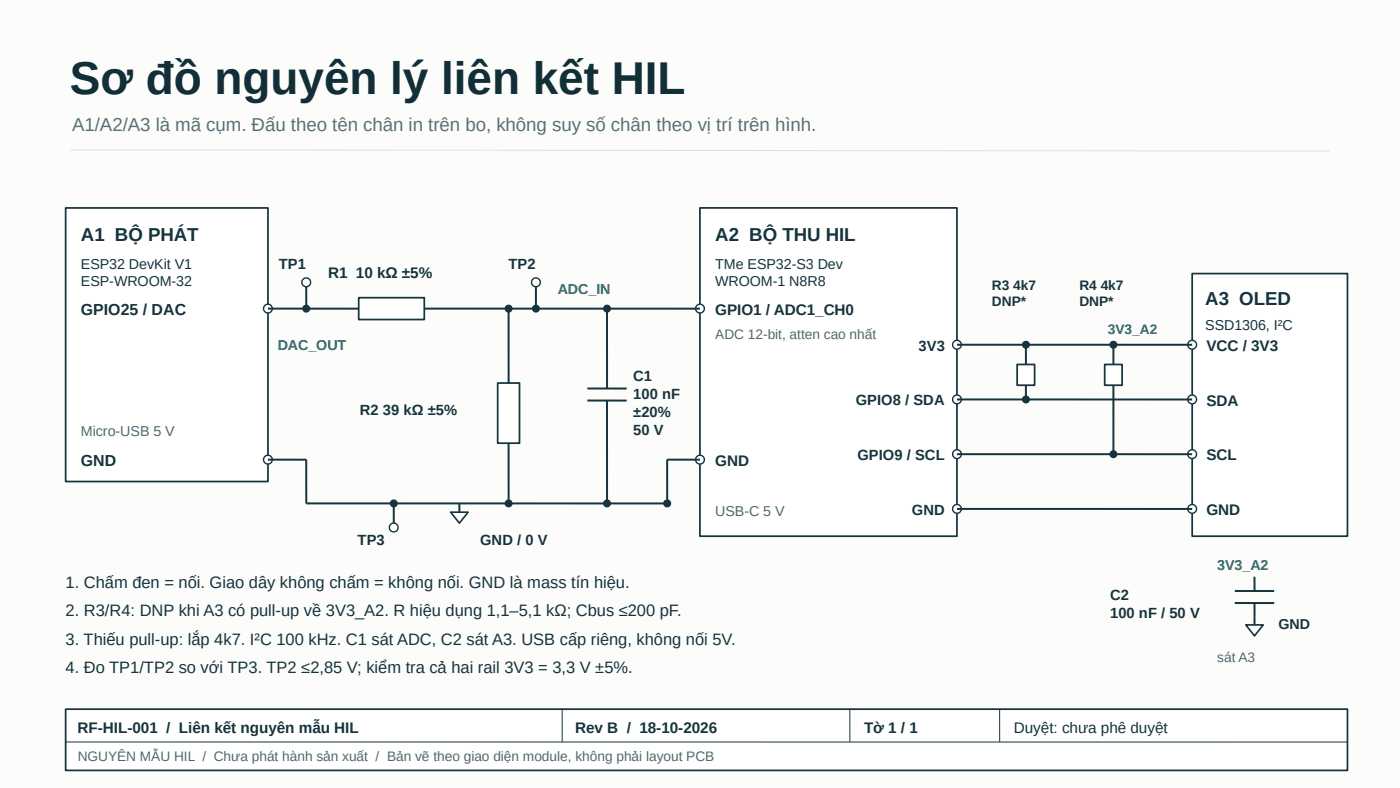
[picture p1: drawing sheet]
<svg xmlns="http://www.w3.org/2000/svg" width="339mm" height="190mm" viewBox="0 0 339 190" stroke-linecap="round" stroke-linejoin="round" font-family="sans-serif">
<path d="M0 0h338.7v190.5h-338.7z" fill-rule="evenodd" fill="#fcfdfb"/>
<path d="M16.9 36.2l304.8 .3" fill="none" stroke="#dce6e1" stroke-width=".26"/>
<path d="M15.9 50.3h48.9v66.1h-48.9z" fill-rule="evenodd" fill="#fff"/>
<path d="M15.9 50.3h48.9v66.1h-48.9z" fill="none" stroke="#16343d" stroke-width=".42"/>
<circle cx="64.8" cy="74.6" r="1.06" fill="#fff"/>
<circle cx="64.8" cy="74.6" r="1.06" fill="none" stroke="#16343d" stroke-width=".34"/>
<circle cx="64.8" cy="111.1" r="1.06" fill="#fff"/>
<circle cx="64.8" cy="111.1" r="1.06" fill="none" stroke="#16343d" stroke-width=".34"/>
<path d="M169.3 50.3h62.2v79.3h-62.2z" fill-rule="evenodd" fill="#fff"/>
<path d="M169.3 50.3h62.2v79.3h-62.2z" fill="none" stroke="#16343d" stroke-width=".42"/>
<circle cx="169.3" cy="74.6" r="1.06" fill="#fff"/>
<circle cx="169.3" cy="74.6" r="1.06" fill="none" stroke="#16343d" stroke-width=".34"/>
<circle cx="169.3" cy="111.1" r="1.06" fill="#fff"/>
<circle cx="169.3" cy="111.1" r="1.06" fill="none" stroke="#16343d" stroke-width=".34"/>
<circle cx="231.5" cy="83.3" r="1.06" fill="#fff"/>
<circle cx="231.5" cy="83.3" r="1.06" fill="none" stroke="#16343d" stroke-width=".34"/>
<circle cx="231.5" cy="96.6" r="1.06" fill="#fff"/>
<circle cx="231.5" cy="96.6" r="1.06" fill="none" stroke="#16343d" stroke-width=".34"/>
<circle cx="231.5" cy="109.8" r="1.06" fill="#fff"/>
<circle cx="231.5" cy="109.8" r="1.06" fill="none" stroke="#16343d" stroke-width=".34"/>
<circle cx="231.5" cy="123" r="1.06" fill="#fff"/>
<circle cx="231.5" cy="123" r="1.06" fill="none" stroke="#16343d" stroke-width=".34"/>
<path d="M288.4 66.1h37.6v63.5h-37.6z" fill-rule="evenodd" fill="#fff"/>
<path d="M288.4 66.1h37.6v63.5h-37.6z" fill="none" stroke="#16343d" stroke-width=".42"/>
<circle cx="288.4" cy="83.3" r="1.06" fill="#fff"/>
<circle cx="288.4" cy="83.3" r="1.06" fill="none" stroke="#16343d" stroke-width=".34"/>
<circle cx="288.4" cy="96.6" r="1.06" fill="#fff"/>
<circle cx="288.4" cy="96.6" r="1.06" fill="none" stroke="#16343d" stroke-width=".34"/>
<circle cx="288.4" cy="109.8" r="1.06" fill="#fff"/>
<circle cx="288.4" cy="109.8" r="1.06" fill="none" stroke="#16343d" stroke-width=".34"/>
<circle cx="288.4" cy="123" r="1.06" fill="#fff"/>
<circle cx="288.4" cy="123" r="1.06" fill="none" stroke="#16343d" stroke-width=".34"/>
<path d="M64.8 74.6h22" fill="none" stroke="#16343d" stroke-width=".48"/>
<path d="M86.8 72h15.8v5.2h-15.8z" fill-rule="evenodd" fill="#fff"/>
<path d="M86.8 72h15.8v5.2h-15.8z" fill="none" stroke="#16343d" stroke-width=".42"/>
<path d="M102.6 74.6h66.7M123 74.6v18" fill="none" stroke="#16343d" stroke-width=".48"/>
<path d="M120.4 92.6h5.3v14.5h-5.3z" fill-rule="evenodd" fill="#fff"/>
<path d="M120.4 92.6h5.3v14.5h-5.3z" fill="none" stroke="#16343d" stroke-width=".42"/>
<path d="M146.8 74.6l.1 19.3M142.1 93.9h9.5M142.1 96.8h9.5M146.8 96.8l.1 24.9M64.8 111.1h9.3M74.1 111.1v10.6h87.3M123 107.1v14.6M169.3 111.1h-7.9v10.6" fill="none" stroke="#16343d" stroke-width=".48"/>
<circle cx="123" cy="74.6" r=".8" fill="#16343d"/>
<circle cx="123" cy="74.6" r=".8" fill="none" stroke="#16343d" stroke-width=".34"/>
<circle cx="146.8" cy="74.6" r=".8" fill="#16343d"/>
<circle cx="146.8" cy="74.6" r=".8" fill="none" stroke="#16343d" stroke-width=".34"/>
<circle cx="123" cy="121.7" r=".8" fill="#16343d"/>
<circle cx="123" cy="121.7" r=".8" fill="none" stroke="#16343d" stroke-width=".34"/>
<circle cx="146.8" cy="121.7" r=".8" fill="#16343d"/>
<circle cx="146.8" cy="121.7" r=".8" fill="none" stroke="#16343d" stroke-width=".34"/>
<circle cx="161.4" cy="121.7" r=".8" fill="#16343d"/>
<circle cx="161.4" cy="121.7" r=".8" fill="none" stroke="#16343d" stroke-width=".34"/>
<path d="M74.1 69.3v5.3" fill="none" stroke="#16343d" stroke-width=".48"/>
<circle cx="74.1" cy="68.2" r="1.06" fill="#fff"/>
<circle cx="74.1" cy="68.2" r="1.06" fill="none" stroke="#16343d" stroke-width=".34"/>
<circle cx="74.1" cy="74.6" r=".8" fill="#16343d"/>
<circle cx="74.1" cy="74.6" r=".8" fill="none" stroke="#16343d" stroke-width=".34"/>
<path d="M129.6 69.3l.1 5.3" fill="none" stroke="#16343d" stroke-width=".48"/>
<circle cx="129.6" cy="68.2" r="1.06" fill="#fff"/>
<circle cx="129.6" cy="68.2" r="1.06" fill="none" stroke="#16343d" stroke-width=".34"/>
<circle cx="129.6" cy="74.6" r=".8" fill="#16343d"/>
<circle cx="129.6" cy="74.6" r=".8" fill="none" stroke="#16343d" stroke-width=".34"/>
<path d="M95.2 121.7l.1 4.8" fill="none" stroke="#16343d" stroke-width=".48"/>
<circle cx="95.2" cy="127.5" r="1.06" fill="#fff"/>
<circle cx="95.2" cy="127.5" r="1.06" fill="none" stroke="#16343d" stroke-width=".34"/>
<circle cx="95.3" cy="121.7" r=".8" fill="#16343d"/>
<circle cx="95.3" cy="121.7" r=".8" fill="none" stroke="#16343d" stroke-width=".34"/>
<path d="M231.5 83.3l56.9 .1M231.5 96.6h56.9M248.2 83.3v4.8M231.5 109.8h56.9M111.1 121.7v2.1M231.5 123h56.9" fill="none" stroke="#16343d" stroke-width=".48"/>
<path d="M109 123.8h4.2l-2.1 2.7z" fill="none" stroke="#16343d" stroke-width=".4"/>
<path d="M246.1 88.1h4.2v5h-4.2z" fill-rule="evenodd" fill="#fff"/>
<path d="M246.1 88.1h4.2v5h-4.2z" fill="none" stroke="#16343d" stroke-width=".42"/>
<path d="M248.2 93.1v3.5" fill="none" stroke="#16343d" stroke-width=".48"/>
<circle cx="248.2" cy="83.3" r=".8" fill="#16343d"/>
<circle cx="248.2" cy="83.3" r=".8" fill="none" stroke="#16343d" stroke-width=".34"/>
<circle cx="248.2" cy="96.6" r=".8" fill="#16343d"/>
<circle cx="248.2" cy="96.6" r=".8" fill="none" stroke="#16343d" stroke-width=".34"/>
<path d="M269.3 83.3l.1 4.8" fill="none" stroke="#16343d" stroke-width=".48"/>
<path d="M267.2 88.1h4.3v5h-4.3z" fill-rule="evenodd" fill="#fff"/>
<path d="M267.2 88.1h4.3v5h-4.3z" fill="none" stroke="#16343d" stroke-width=".42"/>
<path d="M269.3 93.1l.1 16.7" fill="none" stroke="#16343d" stroke-width=".48"/>
<circle cx="269.3" cy="83.3" r=".8" fill="#16343d"/>
<circle cx="269.3" cy="83.3" r=".8" fill="none" stroke="#16343d" stroke-width=".34"/>
<circle cx="269.3" cy="109.8" r=".8" fill="#16343d"/>
<circle cx="269.3" cy="109.8" r=".8" fill="none" stroke="#16343d" stroke-width=".34"/>
<path d="M303.5 139.4v3.5M298.7 142.9h9.5M298.7 145.8h9.5M303.5 145.8v5.3" fill="none" stroke="#16343d" stroke-width=".48"/>
<path d="M301.4 151.1h4.2l-2.1 2.6z" fill="none" stroke="#16343d" stroke-width=".4"/>
<path d="M15.9 171.4h310.1v14.9h-310.1z" fill-rule="evenodd" fill="#fff"/>
<path d="M15.9 171.4h310.1v14.9h-310.1z" fill="none" stroke="#16343d" stroke-width=".42"/>
<path d="M15.9 179.4h310.1M136 171.4v8M205.6 171.4v8M241.8 171.4v8" fill="none" stroke="#16343d" stroke-width=".24"/>
<text font-size="11.1" fill="#122f38" x="16.9" y="22.7">Sơ đồ nguyên lý liên kết HIL</text>
<text font-size="4.5" fill="#5a7076" x="17.5" y="31.7">A1/A2/A3 là mã cụm. Đấu theo tên chân in trên bo, không suy số chân theo vị trí trên hình.</text>
<g font-size="4.5" fill="#16343d">
<text x="19.6" y="58.3">A1 BỘ PHÁT</text>
<text x="173" y="58.3">A2 BỘ THU HIL</text>
<text x="291.6" y="73.6">A3 OLED</text>
</g>
<g font-size="4" fill="#16343d">
<text x="15.9" y="142.1">1. Chấm đen = nối. Giao dây không chấm = không nối. GND là mass tín hiệu.</text>
<text x="15.9" y="149">2. R3/R4: DNP khi A3 có pull-up về 3V3_A2. R hiệu dụng 1,1–5,1 kΩ; Cbus ≤200 pF.</text>
<text x="15.9" y="155.9">3. Thiếu pull-up: lắp 4k7. I²C 100 kHz. C1 sát ADC, C2 sát A3. USB cấp riêng, không nối 5V.</text>
<text x="15.9" y="162.7">4. Đo TP1/TP2 so với TP3. TP2 ≤2,85 V; kiểm tra cả hai rail 3V3 = 3,3 V ±5%.</text>
</g>
<g font-size="3.8" fill="#16343d">
<text x="19.6" y="76.1">GPIO25 / DAC</text>
<text x="19.6" y="112.7">GND</text>
</g>
<g font-size="3.7" fill="#16343d">
<text x="79.4" y="67.1">R1 10 kΩ ±5%</text>
<text x="173" y="76.1">GPIO1 / ADC1_CH0</text>
<text x="291.8" y="84.8">VCC / 3V3</text>
<text x="291.8" y="98">SDA</text>
<text x="173" y="112.6">GND</text>
<text x="291.8" y="111.3">SCL</text>
<text x="291.8" y="124.5">GND</text>
<text x="18.8" y="177.2">RF-HIL-001 / Liên kết nguyên mẫu HIL</text>
<text x="139.2" y="177.2">Rev B / 18-10-2026</text>
<text x="209" y="177.2">Tờ 1 / 1</text>
<text x="245.3" y="177.2">Duyệt: chưa phê duyệt</text>
</g>
<g font-size="3.6" fill="#16343d">
<text x="67.5" y="65.1">TP1</text>
<text x="123" y="65.1">TP2</text>
<text x="222.2" y="84.8">3V3</text>
<text x="153.2" y="92.2">C1</text>
<text x="87" y="100.2">R2 39 kΩ ±5%</text>
<text x="153.2" y="96.5">100 nF</text>
<text x="153.2" y="100.8">±20%</text>
<text x="207" y="98">GPIO8 / SDA</text>
<text x="153.2" y="105.1">50 V</text>
<text x="207.4" y="111.2">GPIO9 / SCL</text>
<text x="220.6" y="124.5">GND</text>
<text x="86.5" y="131.7">TP3</text>
<text x="116.1" y="131.9">GND / 0 V</text>
<text x="268.5" y="145.1">C2</text>
<text x="268.5" y="149.4">100 nF / 50 V</text>
</g>
<g font-size="3.5" fill="#16343d">
<text x="19.6" y="65.1">ESP32 DevKit V1</text>
<text x="173" y="65.1">TMe ESP32-S3 Dev</text>
<text x="19.6" y="69.2">ESP-WROOM-32</text>
<text x="173" y="69.2">WROOM-1 N8R8</text>
<text x="291.6" y="79.7">SSD1306, I²C</text>
<text x="309.3" y="152.2">GND</text>
</g>
<g font-size="3.5" fill="#087c71">
<text x="134.9" y="71">ADC_IN</text>
<text x="67.2" y="84.7">DAC_OUT</text>
<text x="294.5" y="137.9">3V3_A2</text>
</g>
<g font-size="3.5" fill="#4f6870">
<text x="19.6" y="105.5">Micro-USB 5 V</text>
<text x="173" y="124.8">USB-C 5 V</text>
</g>
<g font-size="3.3" fill="#16343d">
<text x="240" y="70.1">R3 4k7</text>
<text x="261.1" y="70.1">R4 4k7</text>
<text x="240" y="74.1">DNP*</text>
<text x="261.1" y="74.1">DNP*</text>
</g>
<g font-size="3.3" fill="#4f6870">
<text x="173" y="82">ADC 12-bit, atten cao nhất</text>
<text x="294.5" y="159.9">sát A3</text>
<text x="18.8" y="184">NGUYÊN MẪU HIL / Chưa phát hành sản xuất / Bản vẽ theo giao diện module, không phải layout PCB</text>
</g>
<text font-size="3.3" fill="#087c71" x="268" y="80.8">3V3_A2</text>
</svg>
